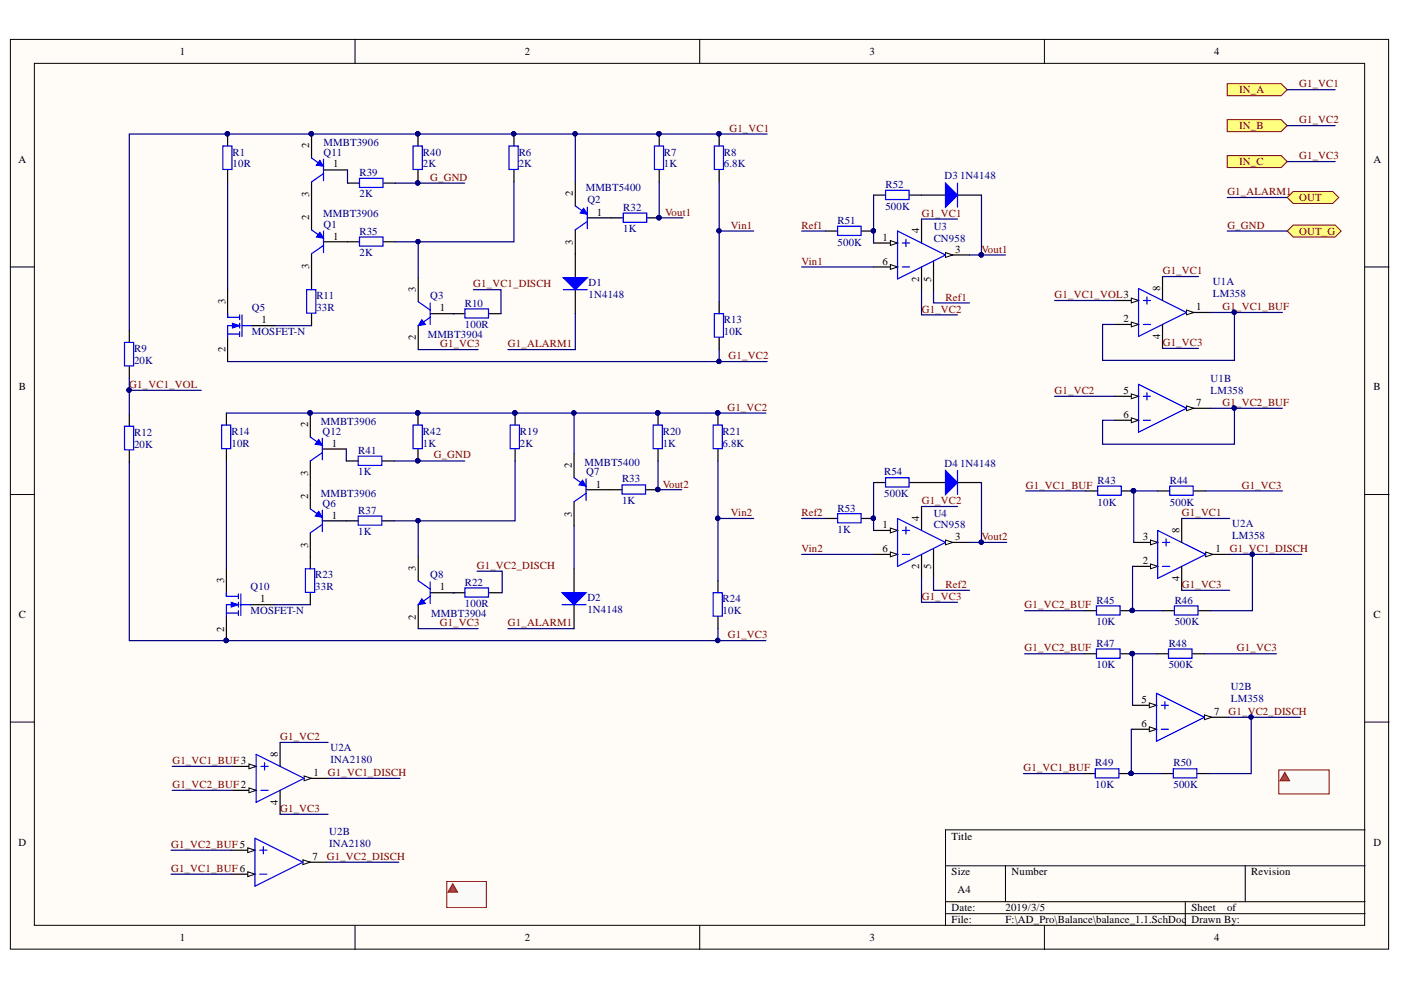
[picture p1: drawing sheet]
# Altium schematic sheet balance_1.1.SchDoc
size A4

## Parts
(Parts that share a designator on the sheet are numbered #1, #2 ... from top to bottom, then left to right.)
D1  1N4148  [LED-0805]
D2  1N4148  [LED-0805]
D3  1N4148  [LED-0805]
D4  1N4148  [LED-0805]
Q1  MMBT3906  [SOT23-3]
Q2  MMBT5400  [SOT23-3]
Q3  MMBT3904  [SOT23-3]
Q5  MOSFET-N  [SOT23-3]
Q6  MMBT3906  [SOT23-3]
Q7  MMBT5400  [SOT23-3]
Q8  MMBT3904  [SOT23-3]
Q10  MOSFET-N  [SOT23-3]
Q11  MMBT3906  [SOT23-3]
Q12  MMBT3906  [SOT23-3]
R1  value 10R  [AXIAL-1.0]  (hidden comment: Res1)
R6  value 2K  [0603-1]  (hidden comment: Res1)
R7  value 1K  [0603-1]  (hidden comment: Res1)
R8  value 6.8K  [0603-1]  (hidden comment: Res1)
R9  value 20K  [0603-1]  (hidden comment: Res1)
R10  value 100R  [0603-1]  (hidden comment: Res1)
R11  value 33R  [0603-1]  (hidden comment: Res1)
R12  value 20K  [0603-1]  (hidden comment: Res1)
R13  value 10K  [0603-1]  (hidden comment: Res1)
R14  value 10R  [AXIAL-1.0]  (hidden comment: Res1)
R19  value 2K  [0603-1]  (hidden comment: Res1)
R20  value 1K  [0603-1]  (hidden comment: Res1)
R21  value 6.8K  [0603-1]  (hidden comment: Res1)
R22  value 100R  [0603-1]  (hidden comment: Res1)
R23  value 33R  [0603-1]  (hidden comment: Res1)
R24  value 10K  [0603-1]  (hidden comment: Res1)
R32  value 1K  [0603-1]  (hidden comment: Res1)
R33  value 1K  [0603-1]  (hidden comment: Res1)
R35  value 2K  [0603-1]  (hidden comment: Res1)
R37  value 1K  [0603-1]  (hidden comment: Res1)
R39  value 2K  [0603-1]  (hidden comment: Res1)
R40  value 2K  [0603-1]  (hidden comment: Res1)
R41  value 1K  [0603-1]  (hidden comment: Res1)
R42  value 1K  [0603-1]  (hidden comment: Res1)
R43  value 10K  [0603-1]  (hidden comment: Res1)
R44  value 500K  [0603-1]  (hidden comment: Res1)
R45  value 10K  [0603-1]  (hidden comment: Res1)
R46  value 500K  [0603-1]  (hidden comment: Res1)
R47  value 10K  [0603-1]  (hidden comment: Res1)
R48  value 500K  [0603-1]  (hidden comment: Res1)
R49  value 10K  [0603-1]  (hidden comment: Res1)
R50  value 500K  [0603-1]  (hidden comment: Res1)
R51  value 500K  [0603-1]  (hidden comment: Res1)
R52  value 500K  [0603-1]  (hidden comment: Res1)
R53  value 1K  [0603-1]  (hidden comment: Res1)
R54  value 500K  [0603-1]  (hidden comment: Res1)
U1  LM358  [SOIC-8]  (parts A,B of 2)
U2#1  LM358  [SOIC-8]  (parts A,B of 2)
U2#2  INA2180  [MSOP-8]  (parts A,B of 2)  (masked out: inside a compile mask, not in the netlist)
U3  CN958  [SOT23-6]
U4  CN958  [SOT23-6]

## Ports
IN_A (in), IN_B (in), IN_C (in), OUT (bidir), OUT_G (bidir)

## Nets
G1_ALARM1: D1.2(K) D2.2(K) ; port OUT
G1_VC1: Q2.2(E) Q11.2(E) R1.2 R6.2 R7.2 R8.2 R9.2 R40.1 U1.8(V+) U2#1.8(V+) U3.4(V+) ; port IN_A
G1_VC1_BUF: R43.1 R49.1 U1.1(OUT) U1.2(IN-)
G1_VC1_DISCH: R10.2 R46.2 U2#1.1(OUT)
G1_VC1_VOL: R9.1 R12.2 U1.3(IN+)
G1_VC2: Q5.2(S) Q7.2(E) Q12.2(E) R13.1 R14.2 R19.2 R20.2 R21.2 R42.1 U1.5(IN+) U3.2(V-) U4.4(V+) ; port IN_B
G1_VC2_BUF: R45.1 R47.1 U1.6(IN-) U1.7(OUT)
G1_VC2_DISCH: R22.1 R50.2 U2#1.7(OUT)
G1_VC3: Q3.2(E) Q8.2(E) Q10.2(S) R12.1 R24.1 R44.2 R48.2 U1.4(V-) U2#1.4(V-) U4.2(V-) ; port IN_C
G_GND: R39.1 R40.2 R41.2 R42.2 ; port OUT_G
Ref1: R51.1 U3.5(REF)
Ref2: R53.2 U4.5(REF)
Vin1: R8.1 R13.2 U3.6(IN-)
Vin2: R21.1 R24.2 U4.6(IN-)
Vout1: D3.2(K) R7.1 R32.1 U3.3(OUT)
Vout2: D4.2(K) R20.1 R33.1 U4.3(OUT)
NetD1_1: D1.1(A) Q2.3(C)
NetD2_1: D2.1(A) Q7.3(C)
NetD3_1: D3.1(A) R52.2
NetD4_1: D4.1(A) R54.2
NetQ1_1: Q1.1(B) R35.2
NetQ1_2: Q1.2(E) Q11.3(C)
NetQ1_3: Q1.3(C) R11.2
NetQ2_1: Q2.1(B) R32.2
NetQ3_1: Q3.1(B) R10.1
NetQ3_3: Q3.3(C) R6.1 R35.1
NetQ5_1: Q5.1(G) R11.1
NetQ5_3: Q5.3(D) R1.1
NetQ6_1: Q6.1(B) R37.2
NetQ6_2: Q6.2(E) Q12.3(C)
NetQ6_3: Q6.3(C) R23.2
NetQ7_1: Q7.1(B) R33.2
NetQ8_1: Q8.1(B) R22.2
NetQ8_3: Q8.3(C) R19.1 R37.1
NetQ10_1: Q10.1(G) R23.1
NetQ10_3: Q10.3(D) R14.1
NetQ11_1: Q11.1(B) R39.2
NetQ12_1: Q12.1(B) R41.1
NetR43_2: R43.2 R44.1 U2#1.3(IN+)
NetR45_2: R45.2 R46.1 U2#1.2(IN-)
NetR47_2: R47.2 R48.1 U2#1.5(IN+)
NetR49_2: R49.2 R50.1 U2#1.6(IN-)
NetR51_2: R51.2 R52.1 U3.1(IN+)
NetR53_1: R53.1 R54.1 U4.1(IN+)
